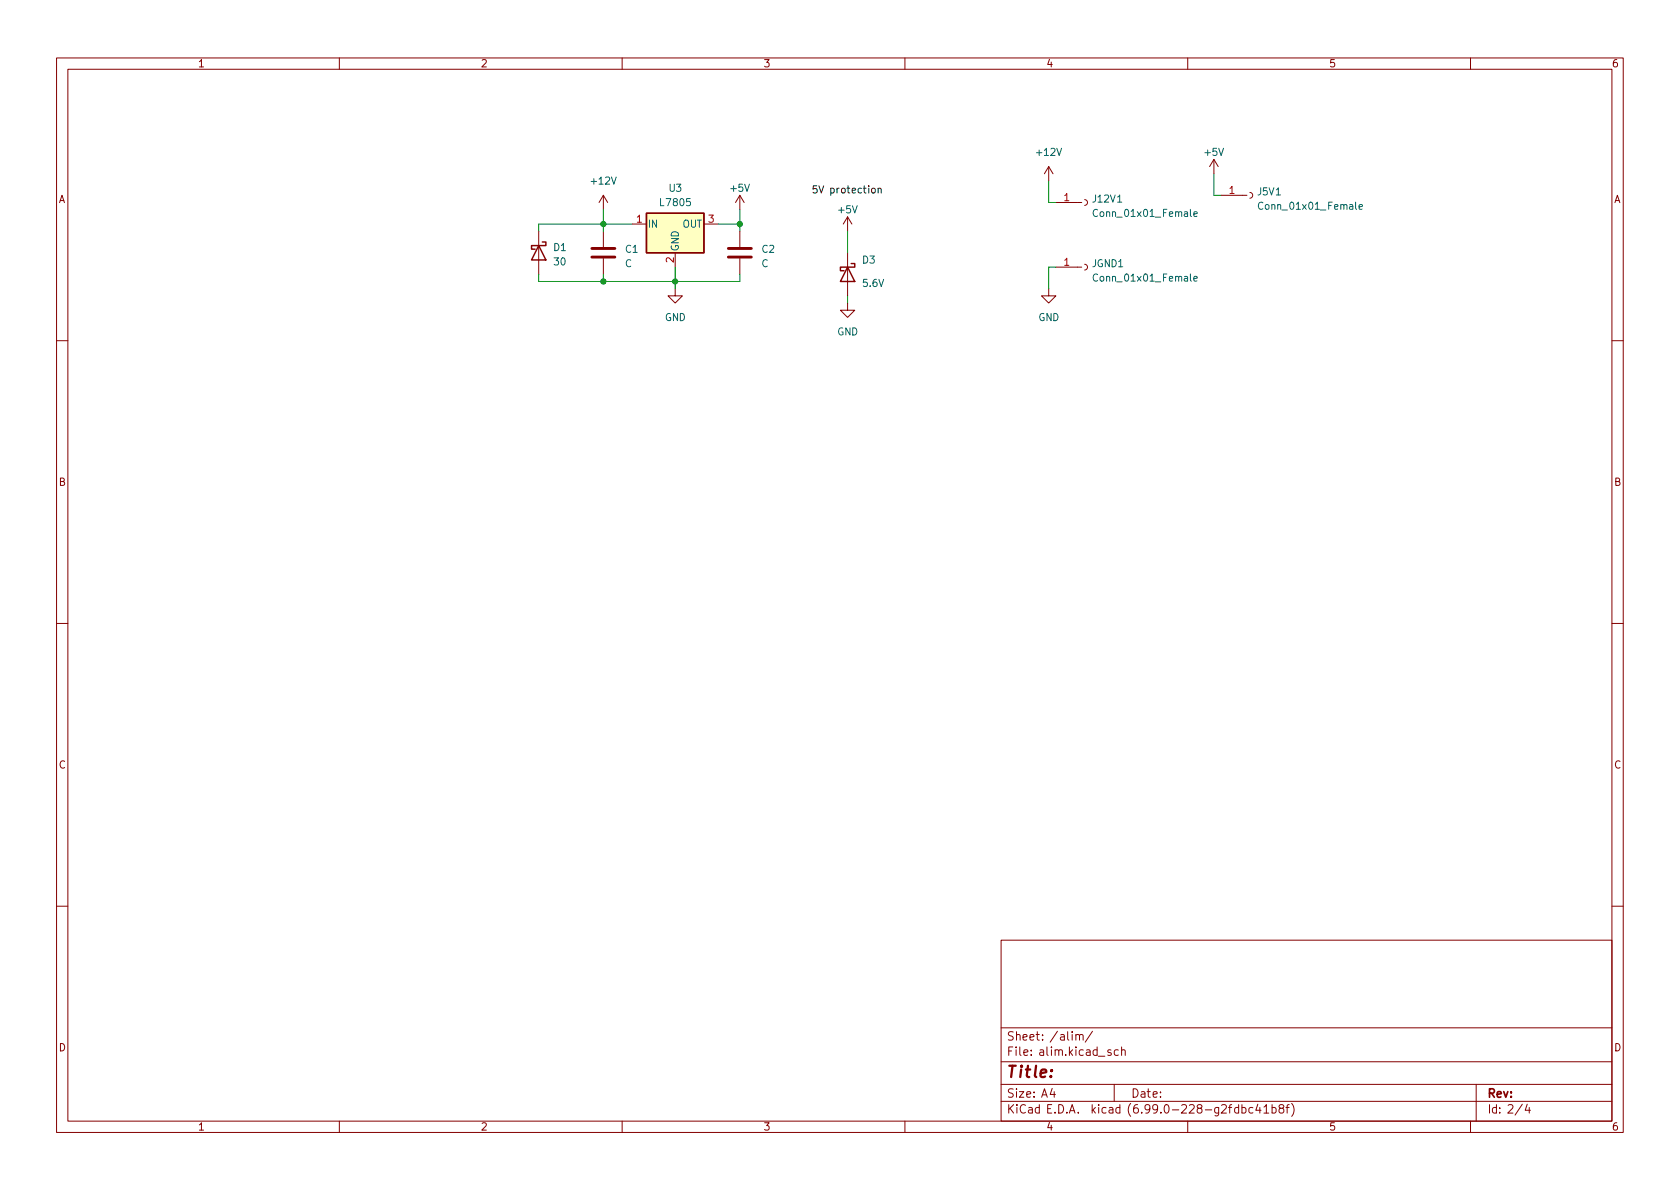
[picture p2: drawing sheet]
<svg xmlns="http://www.w3.org/2000/svg" width="297mm" height="210mm" viewBox="0 0 297 210" stroke-linecap="round" stroke-linejoin="round" font-family="sans-serif">
<g fill="none" stroke="#840000" stroke-width=".18">
<path d="M10 10.2h277v190.1h-277zM12 12.2h273v186.1h-273zM60 10.2v2M110 10.2v2M160 10.2v2M210 10.2v2M260 10.2v2M106.7 34.5v2.6M106.7 34.5l-.8 1.3M106.7 34.5l.7 1.3M111.8 39.6h2.5M124.5 39.6h2.5"/>
<path d="M130.8 34.5v2.6M130.8 34.5l-.8 1.3M130.8 34.5l.8 1.3M149.9 38.3l-.8 1.3M149.9 38.3v2.6M149.9 38.3l.7 1.3M185.4 29.5l-.7 1.2M185.4 29.5v2.5M185.4 29.5l.8 1.2M186.7 35.8h4.6M191.8 35.3l.3 .1 .2 .4-.2 .4-.3 .1M214.6 28.2l-.7 1.3"/>
<path d="M214.6 28.2v2.5M214.6 28.2l.8 1.3M215.9 34.5h4.6M221 34l.3 .2 .2 .3-.2 .4-.3 .1M95.2 40.9v7.6M106.7 40.9v2.8M106.7 45.7v2.8M119.4 51v1.3h1.2l-1.2 1.3-1.3-1.3h1.3M119.4 44.7v2.5M130.8 40.9v2.8M130.8 45.7v2.8M149.9 53.6v1.3h1.2l-1.2 1.2-1.3-1.2h1.3"/>
<path d="M149.9 44.7v7.6M185.4 51v1.3h1.3l-1.3 1.3-1.3-1.3h1.3M186.7 47.2h4.6M191.8 46.7l.3 .2 .2 .3-.2 .4-.3 .1M10 60.2h2M285 60.2h2M10 110.2h2M285 110.2h2M10 160.2h2M177 166.3h108v32h-108zM285 160.2h2M60 198.3v2"/>
<path d="M110 198.3v2M160 198.3v2M177 194.8h108M177 191.8h108M177 187.8h108M177 181.8h108M186 192.5l-.3 1h.9M190.2 183.1l.2-.2 .4 .1 .1 .9M190.9 183.1l.2-.2 .3 .1 .1 .9M193.2 182.4l-1.3 1.9M197 191.8v3M197.7 185.7l-.4-.1-.3 .3v.4l.2 .3h.5"/>
<path d="M198.3 185.8l.2-.2 .4 .1 .1 .9M198.3 185.1v1.5M210 198.3v2M221.5 195.9l-.4-.1-.3 .3v.4l.2 .3h.5M222.4 195.3l-.4 1h1M222.8 195.8v1M223.5 195.8l.4-.5v1.5M223.5 196.8h.8M224.9 195.9l.4-.1 .3 .3v.4l-.1 .3h-.6M224.9 195.3v1.5M226.4 196l-.3-.3 .1-.2 .2-.2 .5 .1 .1 .2-.1 .2-.6 .2-.2 .3 .1 .4 .2 .1h.3l.3-.3v-.2l-.3-.3M227.4 195.8h.5"/>
<path d="M227.9 195.3l-.3 .2v1.3M228.4 195.1a1.72 1.72 0 0 1 0 2.3M260 198.3v2M261 191.8v6.5M270 195.3l-.3 1h.9M270.4 195.8v1"/>
</g>
<path d="M185.8 190.3l.1 .1-.1 .1-.1-.1 .1-.1v.2M185.9 189.2l.1 .1-.1 .1-.1-.1 .1-.1v.2" fill="none" stroke="#840000" stroke-width=".4"/>
<path d="M114.3 37.7h10.2v7h-10.2z" fill="#ffffc2" stroke="#ffffc2" stroke-width=".18"/>
<path d="M114.3 37.7h10.2v7h-10.2zM95.2 43.4l1.3 2.6h-2.5zM95.9 42.8h.6v.6h-2.5v.7h.6M149.9 47.2l1.2 2.6h-2.5zM150.5 46.6h.6v.6h-2.5v.7h.6" fill="none" stroke="#840000" stroke-width=".25"/>
<path d="M104.6 43.9h4.1M104.6 45.5h4.1M128.8 43.9h4M128.8 45.5h4" fill="none" stroke="#840000" stroke-width=".51"/>
<path d="M211.1 37.9l.6-.2-.1-.2-.3-.1-.2 .2v.6h.5M240.3 36.6l.6-.1-.1-.3h-.3l-.2 .2 .1 .6h.4M211.1 49.3l.6-.1-.1-.3h-.3l-.2 .2v.6h.5" fill="none" stroke="#006464" stroke-width=".18"/>
<path d="M154.2 33.4l.1-.1 .4 .1 .1 .5-.2 .2h-.3l-.1-.1zM155.3 33.4l.1-.1h.3l.1 .8M155.3 33.3v.8" fill="none" stroke="#0f0f0f" stroke-width=".18"/>
<path d="M106.7 37.1v3.8M111.8 39.6h-16.6v1.3M127 39.6h3.8M130.8 37.1v3.8M185.4 32v3.8h1.3M214.6 30.7v3.8h1.3M95.2 48.5v1.3h35.6v-1.3M106.7 48.5v1.3M119.4 47.2v3.8M149.9 40.9v3.8M149.9 52.3v1.3M186.7 47.2h-1.3v3.8" fill="none" stroke="#009600" stroke-width=".18"/>
<g fill="#009600" stroke="#009600" stroke-width=".18">
<circle cx="130.8" cy="39.6" r=".46"/>
<circle cx="119.4" cy="49.8" r=".46"/>
<circle cx="106.7" cy="49.8" r=".46"/>
<circle cx="106.7" cy="39.6" r=".46"/>
</g>
<text font-size="2.8" fill="#840000" x="178" y="190.6">Title:</text>
<g font-size="2.1" fill="#840000">
<text x="178" y="184">Sheet: /alim/</text>
<text x="178" y="186.7">File: alim.kicad_sch</text>
<text x="178" y="196.9">KiCad E.D.A. kicad (6.99.0-228-g2fdbc41b8f)</text>
<text x="178" y="194.1">Size: A4</text>
<text x="200" y="194.1">Date:</text>
<text x="263" y="194.1">Rev:</text>
<text x="263" y="196.9">Id: 2/4</text>
</g>
<g font-size="1.8" fill="#840000">
<text x="35" y="11.9">1</text>
<text x="85" y="11.9">2</text>
<text x="135" y="11.9">3</text>
<text x="185" y="11.9">4</text>
<text x="235" y="11.9">5</text>
<text x="285" y="11.9">6</text>
<text x="10.3" y="35.9">A</text>
<text x="285.3" y="35.9">A</text>
<text x="10.3" y="85.9">B</text>
<text x="285.3" y="85.9">B</text>
<text x="10.3" y="135.9">C</text>
<text x="285.3" y="135.9">C</text>
<text x="10.3" y="185.9">D</text>
<text x="285.3" y="185.9">D</text>
<text x="35" y="199.9">1</text>
<text x="85" y="199.9">2</text>
<text x="135" y="199.9">3</text>
<text x="185" y="199.9">4</text>
<text x="235" y="199.9">5</text>
<text x="285" y="199.9">6</text>
</g>
<g font-size="1.8" fill="#006464">
<text x="183.3" y="27.6">+12V</text>
<text x="213" y="27.6">+5V</text>
<text x="104.6" y="32.6">+12V</text>
<text x="118.2" y="33.9">U3</text>
<text x="129.2" y="33.9">+5V</text>
<text x="193.2" y="35.8">J12V1</text>
<text x="222.3" y="34.5">J5V1</text>
<text x="114.6" y="40.3">IN</text>
<text x="116.9" y="36.4">L7805</text>
<text x="120.5" y="40.3">OUT</text>
<text x="148.3" y="37.7">+5V</text>
<text x="193.7" y="38.3">Conn_01x01_Female</text>
<text x="222.9" y="37.1">Conn_01x01_Female</text>
<text x="97.8" y="44.4">D1</text>
<text x="98" y="46.9">30</text>
<text x="110.5" y="47.2">C</text>
<text x="110.5" y="44.7">C1</text>
<text x="120" y="44.4" transform="rotate(-90 120 44.4)">GND</text>
<text x="134.6" y="47.2">C</text>
<text x="134.7" y="44.7">C2</text>
<text x="152.5" y="46.6">D3</text>
<text x="192.9" y="47.2">JGND1</text>
<text x="152.6" y="50.7">5.6V</text>
<text x="193.7" y="49.8">Conn_01x01_Female</text>
<text x="117.4" y="56.8">GND</text>
<text x="147.9" y="59.3">GND</text>
<text x="183.5" y="56.8">GND</text>
</g>
<text font-size="1.8" fill="#0f0f0f" x="143.5" y="34.2">5V protection</text>
<g font-size="1.8" fill="#a90000">
<text x="188.1" y="35.6">1</text>
<text x="217.3" y="34.3">1</text>
<text x="112.5" y="39.4">1</text>
<text x="125.2" y="39.4">3</text>
<text x="119.1" y="46.5" transform="rotate(-90 119.1 46.5)">2</text>
<text x="188.1" y="47">1</text>
</g>
</svg>
